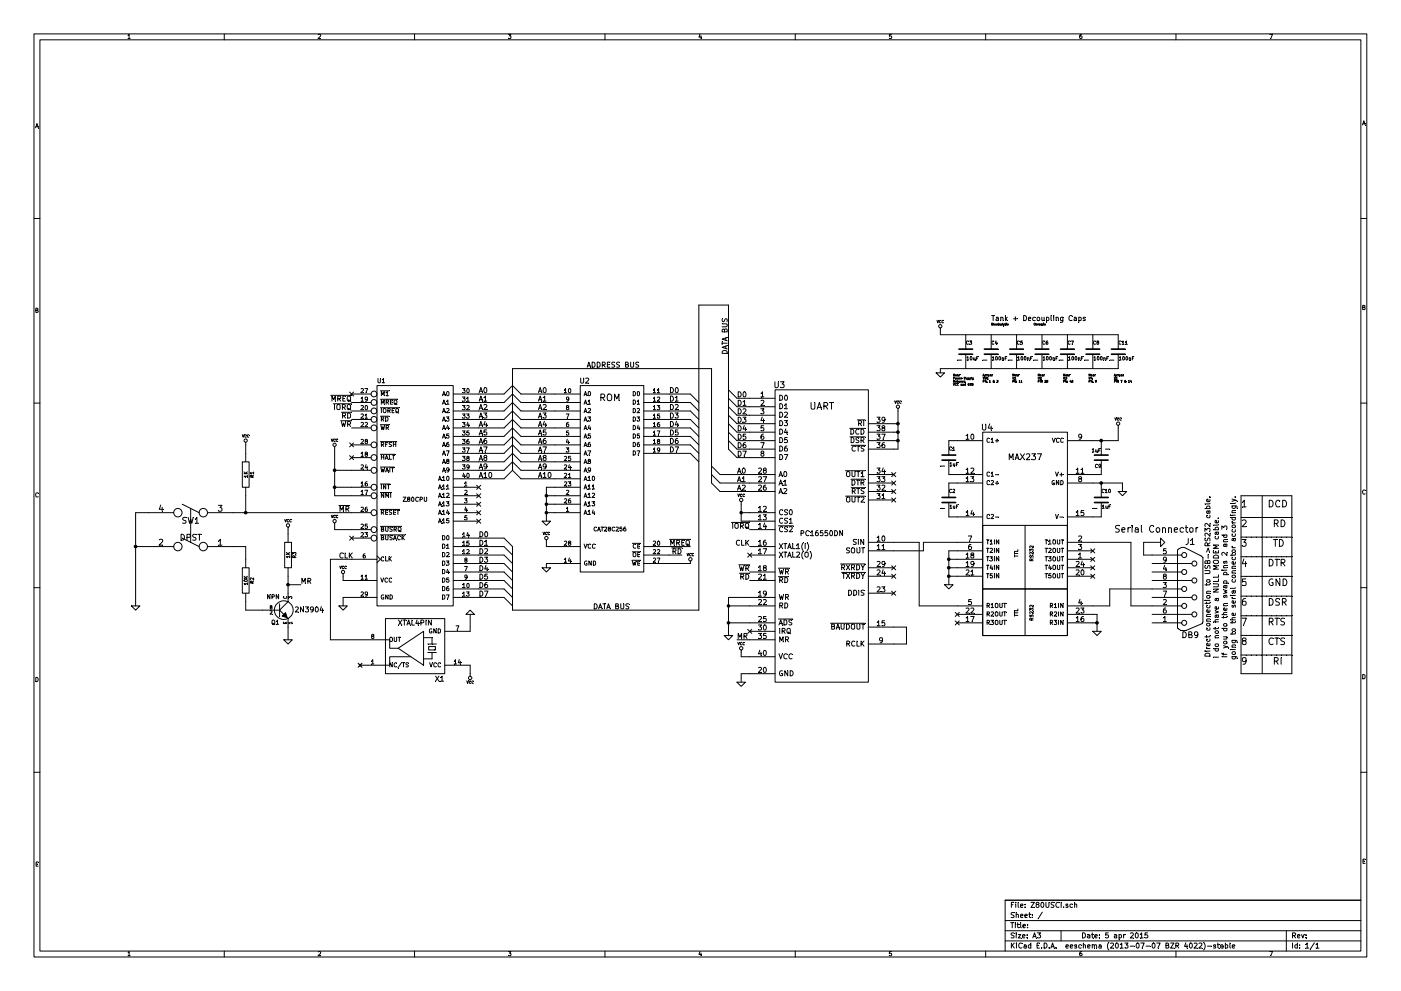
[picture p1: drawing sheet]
EESchema Schematic File Version 2
LIBS:power
LIBS:device
LIBS:transistors
LIBS:conn
LIBS:linear
LIBS:regul
LIBS:74xx
LIBS:cmos4000
LIBS:adc-dac
LIBS:memory
LIBS:xilinx
LIBS:special
LIBS:microcontrollers
LIBS:dsp
LIBS:microchip
LIBS:analog_switches
LIBS:motorola
LIBS:texas
LIBS:intel
LIBS:audio
LIBS:interface
LIBS:digital-audio
LIBS:philips
LIBS:display
LIBS:cypress
LIBS:siliconi
LIBS:opto
LIBS:atmel
LIBS:contrib
LIBS:valves
LIBS:MCPARTS
EELAYER 27 0
EELAYER END
$Descr A3 16535 11693
encoding utf-8
Sheet 1 1
Title ""
Date "5 apr 2015"
Rev ""
Comp ""
Comment1 ""
Comment2 ""
Comment3 ""
Comment4 ""
$EndDescr
$Comp
L PC16550DN U3
U 1 1
P 9700 6300
F 0 "U3" H 9200 8050 70  0000 C CNN
F 1 "PC16550DN" H 9700 6300 59  0000 C CNN
F 2 "~" H 9900 6400 60  0000 C CNN
F 3 "~" H 9900 6400 60  0000 C CNN
F 4 "UART" H 9700 7800 79  0000 C CNN "Part Description"
	1    9700 6300
	1    0    0    -1  
$EndComp
$Comp
L R R1
U 1 1
P 2900 5600
F 0 "R1" V 2980 5600 40  0000 C CNN
F 1 "1K" V 2907 5601 40  0000 C CNN
F 2 "~" V 2830 5600 30  0000 C CNN
F 3 "~" H 2900 5600 30  0000 C CNN
	1    2900 5600
	1    0    0    -1  
$EndComp
$Comp
L DPST SW1
U 1 1
P 2250 6250
F 0 "SW1" H 2250 6350 70  0000 C CNN
F 1 "DPST" H 2250 6150 70  0000 C CNN
F 2 "~" H 2250 6250 60  0000 C CNN
F 3 "~" H 2250 6250 60  0000 C CNN
	1    2250 6250
	-1   0    0    -1  
$EndComp
$Comp
L VCC #PWR2
U 1 1
P 2900 5250
F 0 "#PWR2" H 2900 5350 30  0001 C CNN
F 1 "VCC" H 2900 5350 30  0000 C CNN
F 2 "" H 2900 5250 60  0000 C CNN
F 3 "" H 2900 5250 60  0000 C CNN
	1    2900 5250
	1    0    0    -1  
$EndComp
$Comp
L GND #PWR1
U 1 1
P 1600 7150
F 0 "#PWR1" H 1600 7150 30  0001 C CNN
F 1 "GND" H 1600 7080 30  0001 C CNN
F 2 "" H 1600 7150 60  0000 C CNN
F 3 "" H 1600 7150 60  0000 C CNN
	1    1600 7150
	1    0    0    -1  
$EndComp
$Comp
L GND #PWR8
U 1 1
P 4050 7150
F 0 "#PWR8" H 4050 7150 30  0001 C CNN
F 1 "GND" H 4050 7080 30  0001 C CNN
F 2 "" H 4050 7150 60  0000 C CNN
F 3 "" H 4050 7150 60  0000 C CNN
	1    4050 7150
	1    0    0    -1  
$EndComp
Entry Wire Line
	6050 4550 6150 4650
Entry Wire Line
	5950 4650 6050 4550
Entry Wire Line
	6050 4650 6150 4750
Entry Wire Line
	6050 4750 6150 4850
Entry Wire Line
	6050 4850 6150 4950
Entry Wire Line
	6050 4950 6150 5050
Entry Wire Line
	6050 5050 6150 5150
Entry Wire Line
	6050 5150 6150 5250
Entry Wire Line
	6050 5250 6150 5350
Entry Wire Line
	6050 5350 6150 5450
Entry Wire Line
	6050 5450 6150 5550
Entry Wire Line
	5950 4750 6050 4650
Entry Wire Line
	5950 4850 6050 4750
Entry Wire Line
	5950 4950 6050 4850
Entry Wire Line
	5950 5050 6050 4950
Entry Wire Line
	5950 5150 6050 5050
Entry Wire Line
	5950 5250 6050 5150
Entry Wire Line
	5950 5350 6050 5250
Entry Wire Line
	5950 5450 6050 5350
Entry Wire Line
	5950 5550 6050 5450
Entry Wire Line
	5950 5650 6050 5550
Entry Wire Line
	6050 5550 6150 5650
Entry Wire Line
	8400 5700 8500 5800
Entry Wire Line
	8400 5600 8500 5700
Entry Wire Line
	8400 5500 8500 5600
Entry Wire Line
	5950 6350 6050 6450
Entry Wire Line
	5950 6450 6050 6550
Entry Wire Line
	5950 6550 6050 6650
Entry Wire Line
	5950 6650 6050 6750
Entry Wire Line
	5950 6750 6050 6850
Entry Wire Line
	5950 6850 6050 6950
Entry Wire Line
	5950 6950 6050 7050
Entry Wire Line
	5950 7050 6050 7150
Text Label 7000 7200 0    60   ~ 0
DATA BUS
Text Label 7550 4350 2    60   ~ 0
ADDRESS BUS
Entry Wire Line
	8150 4650 8250 4750
Entry Wire Line
	8150 4750 8250 4850
Entry Wire Line
	8150 4850 8250 4950
Entry Wire Line
	8150 4950 8250 5050
Entry Wire Line
	8150 5050 8250 5150
Entry Wire Line
	8150 5150 8250 5250
Entry Wire Line
	8150 5250 8250 5350
Entry Wire Line
	8150 5350 8250 5450
Entry Wire Line
	8600 4600 8700 4700
Entry Wire Line
	8600 4700 8700 4800
Entry Wire Line
	8600 4800 8700 4900
Entry Wire Line
	8600 4900 8700 5000
Entry Wire Line
	8600 5000 8700 5100
Entry Wire Line
	8600 5100 8700 5200
Entry Wire Line
	8600 5200 8700 5300
Entry Wire Line
	8600 5300 8700 5400
Text Label 8600 3750 3    60   ~ 0
DATA BUS
$Comp
L VCC #PWR7
U 1 1
P 4050 6800
F 0 "#PWR7" H 4050 6900 30  0001 C CNN
F 1 "VCC" H 4050 6900 30  0000 C CNN
F 2 "" H 4050 6800 60  0000 C CNN
F 3 "" H 4050 6800 60  0000 C CNN
	1    4050 6800
	1    0    0    -1  
$EndComp
Text Label 4000 6050 0    60   ~ 0
~MR
$Comp
L XTAL4PIN X1
U 1 1
P 4950 7650
F 0 "X1" H 4710 8010 60  0000 C CNN
F 1 "XTAL4PIN" H 5000 7350 60  0000 C CNN
F 2 "~" H 4950 7650 60  0000 C CNN
F 3 "~" H 4950 7650 60  0000 C CNN
	1    4950 7650
	-1   0    0    1   
$EndComp
$Comp
L VCC #PWR10
U 1 1
P 5550 7950
F 0 "#PWR10" H 5550 8050 30  0001 C CNN
F 1 "VCC" H 5550 8050 30  0000 C CNN
F 2 "" H 5550 7950 60  0000 C CNN
F 3 "" H 5550 7950 60  0000 C CNN
	1    5550 7950
	-1   0    0    1   
$EndComp
$Comp
L GND #PWR9
U 1 1
P 5550 7250
F 0 "#PWR9" H 5550 7250 30  0001 C CNN
F 1 "GND" H 5550 7180 30  0001 C CNN
F 2 "" H 5550 7250 60  0000 C CNN
F 3 "" H 5550 7250 60  0000 C CNN
	1    5550 7250
	-1   0    0    1   
$EndComp
NoConn ~ 4250 7850
Text Label 3550 6900 0    60   ~ 0
MR
Text Label 8700 4700 0    60   ~ 0
D0
Text Label 8700 4800 0    60   ~ 0
D1
Text Label 8700 4900 0    60   ~ 0
D2
Text Label 8700 5000 0    60   ~ 0
D3
Text Label 8700 5100 0    60   ~ 0
D4
Text Label 8700 5200 0    60   ~ 0
D5
Text Label 8700 5300 0    60   ~ 0
D6
Text Label 8700 5400 0    60   ~ 0
D7
Text Label 7900 4650 0    60   ~ 0
D0
Text Label 7900 4750 0    60   ~ 0
D1
Text Label 7900 4850 0    60   ~ 0
D2
Text Label 7900 4950 0    60   ~ 0
D3
Text Label 7900 5050 0    60   ~ 0
D4
Text Label 7900 5150 0    60   ~ 0
D5
Text Label 7900 5250 0    60   ~ 0
D6
Text Label 7900 5350 0    60   ~ 0
D7
Text Label 6350 4650 0    60   ~ 0
A0
Text Label 6350 4750 0    60   ~ 0
A1
Text Label 6350 4850 0    60   ~ 0
A2
Text Label 6350 4950 0    60   ~ 0
A3
Text Label 6350 5050 0    60   ~ 0
A4
Text Label 6350 5150 0    60   ~ 0
A5
Text Label 6350 5250 0    60   ~ 0
A6
Text Label 6350 5350 0    60   ~ 0
A7
Text Label 6350 5450 0    60   ~ 0
A8
Text Label 6350 5550 0    60   ~ 0
A9
Text Label 5650 6350 0    60   ~ 0
D0
Text Label 5650 6450 0    60   ~ 0
D1
Text Label 5650 6550 0    60   ~ 0
D2
Text Label 5650 6650 0    60   ~ 0
D3
Text Label 5650 6750 0    60   ~ 0
D4
Text Label 5650 6850 0    60   ~ 0
D5
Text Label 5650 6950 0    60   ~ 0
D6
Text Label 5650 7050 0    60   ~ 0
D7
Text Label 8700 5600 0    60   ~ 0
A0
Text Label 8700 5700 0    60   ~ 0
A1
Text Label 8700 5800 0    60   ~ 0
A2
Text Label 5650 4650 0    60   ~ 0
A0
Text Label 5650 4750 0    60   ~ 0
A1
Text Label 5650 4850 0    60   ~ 0
A2
Text Label 5650 4950 0    60   ~ 0
A3
Text Label 5650 5050 0    60   ~ 0
A4
Text Label 5650 5150 0    60   ~ 0
A5
Text Label 5650 5250 0    60   ~ 0
A6
Text Label 5650 5350 0    60   ~ 0
A7
Text Label 5650 5450 0    60   ~ 0
A8
Text Label 5650 5550 0    60   ~ 0
A9
Text Label 5650 5650 0    60   ~ 0
A10
Text Label 4000 6600 0    60   ~ 0
CLK
$Comp
L VCC #PWR12
U 1 1
P 6450 6400
F 0 "#PWR12" H 6450 6500 30  0001 C CNN
F 1 "VCC" H 6450 6500 30  0000 C CNN
F 2 "" H 6450 6400 60  0000 C CNN
F 3 "" H 6450 6400 60  0000 C CNN
	1    6450 6400
	1    0    0    -1  
$EndComp
$Comp
L GND #PWR13
U 1 1
P 6450 6700
F 0 "#PWR13" H 6450 6700 30  0001 C CNN
F 1 "GND" H 6450 6630 30  0001 C CNN
F 2 "" H 6450 6700 60  0000 C CNN
F 3 "" H 6450 6700 60  0000 C CNN
	1    6450 6700
	1    0    0    -1  
$EndComp
$Comp
L VCC #PWR17
U 1 1
P 8750 7700
F 0 "#PWR17" H 8750 7800 30  0001 C CNN
F 1 "VCC" H 8750 7800 30  0000 C CNN
F 2 "" H 8750 7700 60  0000 C CNN
F 3 "" H 8750 7700 60  0000 C CNN
	1    8750 7700
	1    0    0    -1  
$EndComp
$Comp
L GND #PWR18
U 1 1
P 8750 8050
F 0 "#PWR18" H 8750 8050 30  0001 C CNN
F 1 "GND" H 8750 7980 30  0001 C CNN
F 2 "" H 8750 8050 60  0000 C CNN
F 3 "" H 8750 8050 60  0000 C CNN
	1    8750 8050
	1    0    0    -1  
$EndComp
Text Label 8700 7550 0    60   ~ 0
MR
Text Label 8150 6450 2    60   ~ 0
~MREQ
Text Label 8050 6550 2    60   ~ 0
~RD
$Comp
L Z80CPU U1
U 1 1
P 4900 5950
F 0 "U1" H 4500 7400 50  0000 C CNN
F 1 "Z80CPU" H 4900 6000 50  0000 C CNN
F 2 "~" H 4900 5950 50  0001 C CNN
F 3 "~" H 4900 5950 50  0001 C CNN
	1    4900 5950
	1    0    0    -1  
$EndComp
$Comp
L CAT28C256 U2
U 1 1
P 7200 5650
F 0 "U2" H 6900 6800 60  0000 C CNN
F 1 "CAT28C256" H 7200 5050 47  0000 C CNN
F 2 "" H 7350 5850 60  0000 C CNN
F 3 "" H 7350 5850 60  0000 C CNN
F 4 "ROM" H 7200 6600 79  0000 C CNN "Part Description"
	1    7200 5650
	1    0    0    -1  
$EndComp
Text Label 4150 4750 2    60   ~ 0
~MREQ
Text Label 4150 4950 2    60   ~ 0
~RD
Text Label 4150 5050 2    60   ~ 0
~WR
$Comp
L VCC #PWR14
U 1 1
P 8150 6650
F 0 "#PWR14" H 8150 6750 30  0001 C CNN
F 1 "VCC" H 8150 6750 30  0000 C CNN
F 2 "" H 8150 6650 60  0000 C CNN
F 3 "" H 8150 6650 60  0000 C CNN
	1    8150 6650
	1    0    0    -1  
$EndComp
Text Label 8850 6850 2    60   ~ 0
~RD
Text Label 8850 6750 2    60   ~ 0
~WR
$Comp
L VCC #PWR16
U 1 1
P 8750 5950
F 0 "#PWR16" H 8750 6050 30  0001 C CNN
F 1 "VCC" H 8750 6050 30  0000 C CNN
F 2 "" H 8750 5950 60  0000 C CNN
F 3 "" H 8750 5950 60  0000 C CNN
	1    8750 5950
	1    0    0    -1  
$EndComp
Text Label 8850 6450 2    60   ~ 0
CLK
NoConn ~ 8850 6550
$Comp
L GND #PWR15
U 1 1
P 8600 7500
F 0 "#PWR15" H 8600 7500 30  0001 C CNN
F 1 "GND" H 8600 7430 30  0001 C CNN
F 2 "" H 8600 7500 60  0000 C CNN
F 3 "" H 8600 7500 60  0000 C CNN
	1    8600 7500
	1    0    0    -1  
$EndComp
NoConn ~ 10550 5600
NoConn ~ 10550 5700
NoConn ~ 10550 5900
NoConn ~ 10550 6700
NoConn ~ 10550 6800
NoConn ~ 10550 7000
Text Label 4150 4850 2    60   ~ 0
~IORQ
NoConn ~ 4150 5250
NoConn ~ 4150 4650
NoConn ~ 4150 6350
$Comp
L VCC #PWR5
U 1 1
P 3950 5300
F 0 "#PWR5" H 3950 5400 30  0001 C CNN
F 1 "VCC" H 3950 5400 30  0000 C CNN
F 2 "" H 3950 5300 60  0000 C CNN
F 3 "" H 3950 5300 60  0000 C CNN
	1    3950 5300
	1    0    0    -1  
$EndComp
$Comp
L MAX237 U4
U 1 1
P 12100 6200
F 0 "U4" H 11650 7350 70  0000 C CNN
F 1 "MAX237" H 12100 7000 70  0000 C CNN
F 2 "" H 12100 6200 60  0000 C CNN
F 3 "" H 12100 6200 60  0000 C CNN
	1    12100 6200
	1    0    0    -1  
$EndComp
$Comp
L VCC #PWR24
U 1 1
P 13200 5050
F 0 "#PWR24" H 13200 5150 30  0001 C CNN
F 1 "VCC" H 13200 5150 30  0000 C CNN
F 2 "" H 13200 5050 60  0000 C CNN
F 3 "" H 13200 5050 60  0000 C CNN
	1    13200 5050
	1    0    0    -1  
$EndComp
$Comp
L GND #PWR25
U 1 1
P 13250 5800
F 0 "#PWR25" H 13250 5800 30  0001 C CNN
F 1 "GND" H 13250 5730 30  0001 C CNN
F 2 "" H 13250 5800 60  0000 C CNN
F 3 "" H 13250 5800 60  0000 C CNN
	1    13250 5800
	1    0    0    -1  
$EndComp
$Comp
L DB9 J1
U 1 1
P 14050 6950
F 0 "J1" H 14050 7500 70  0000 C CNN
F 1 "DB9" H 14050 6400 70  0000 C CNN
F 2 "" H 14050 6950 60  0000 C CNN
F 3 "" H 14050 6950 60  0000 C CNN
F 4 "Serial Connector" H 13650 7650 79  0000 C CNN "Part Description"
	1    14050 6950
	1    0    0    -1  
$EndComp
$Comp
L GND #PWR26
U 1 1
P 13700 6400
F 0 "#PWR26" H 13700 6400 30  0001 C CNN
F 1 "GND" H 13700 6330 30  0001 C CNN
F 2 "" H 13700 6400 60  0000 C CNN
F 3 "" H 13700 6400 60  0000 C CNN
	1    13700 6400
	0    -1   -1   0   
$EndComp
$Comp
L GND #PWR23
U 1 1
P 12950 7450
F 0 "#PWR23" H 12950 7450 30  0001 C CNN
F 1 "GND" H 12950 7380 30  0001 C CNN
F 2 "" H 12950 7450 60  0000 C CNN
F 3 "" H 12950 7450 60  0000 C CNN
	1    12950 7450
	1    0    0    -1  
$EndComp
$Comp
L GND #PWR22
U 1 1
P 11200 6900
F 0 "#PWR22" H 11200 6900 30  0001 C CNN
F 1 "GND" H 11200 6830 30  0001 C CNN
F 2 "" H 11200 6900 60  0000 C CNN
F 3 "" H 11200 6900 60  0000 C CNN
	1    11200 6900
	1    0    0    -1  
$EndComp
NoConn ~ 12900 6600
NoConn ~ 12900 6700
NoConn ~ 12900 6800
NoConn ~ 11300 7350
Text Label 8850 6250 2    60   ~ 0
~IORQ
$Comp
L VCC #PWR6
U 1 1
P 3950 6200
F 0 "#PWR6" H 3950 6300 30  0001 C CNN
F 1 "VCC" H 3950 6300 30  0000 C CNN
F 2 "" H 3950 6200 60  0000 C CNN
F 3 "" H 3950 6200 60  0000 C CNN
	1    3950 6200
	1    0    0    -1  
$EndComp
$Comp
L NPN Q1
U 1 1
P 3300 7200
F 0 "Q1" H 3300 7050 50  0000 R CNN
F 1 "NPN" H 3300 7350 50  0000 R CNN
F 2 "~" H 3300 7200 60  0000 C CNN
F 3 "~" H 3300 7200 60  0000 C CNN
F 4 "2N3904" H 3650 7200 60  0000 C CNN "Part"
	1    3300 7200
	1    0    0    -1  
$EndComp
$Comp
L GND #PWR4
U 1 1
P 3400 7550
F 0 "#PWR4" H 3400 7550 30  0001 C CNN
F 1 "GND" H 3400 7480 30  0001 C CNN
F 2 "" H 3400 7550 60  0000 C CNN
F 3 "" H 3400 7550 60  0000 C CNN
	1    3400 7550
	1    0    0    -1  
$EndComp
$Comp
L R R2
U 1 1
P 2900 6850
F 0 "R2" V 2980 6850 40  0000 C CNN
F 1 "10K" V 2907 6851 40  0000 C CNN
F 2 "~" V 2830 6850 30  0000 C CNN
F 3 "~" H 2900 6850 30  0000 C CNN
	1    2900 6850
	1    0    0    -1  
$EndComp
$Comp
L R R3
U 1 1
P 3400 6550
F 0 "R3" V 3480 6550 40  0000 C CNN
F 1 "1K" V 3407 6551 40  0000 C CNN
F 2 "~" V 3330 6550 30  0000 C CNN
F 3 "~" H 3400 6550 30  0000 C CNN
	1    3400 6550
	1    0    0    -1  
$EndComp
$Comp
L VCC #PWR3
U 1 1
P 3400 6250
F 0 "#PWR3" H 3400 6350 30  0001 C CNN
F 1 "VCC" H 3400 6350 30  0000 C CNN
F 2 "" H 3400 6250 60  0000 C CNN
F 3 "" H 3400 6250 60  0000 C CNN
	1    3400 6250
	1    0    0    -1  
$EndComp
NoConn ~ 5650 6150
$Comp
L CAP C1
U 1 1
P 11200 5400
F 0 "C1" H 11200 5500 40  0000 L CNN
F 1 "1uF" H 11206 5315 40  0000 L CNN
F 2 "~" H 11238 5250 30  0000 C CNN
F 3 "~" H 11200 5400 60  0000 C CNN
	1    11200 5400
	1    0    0    -1  
$EndComp
$Comp
L CAP C2
U 1 1
P 11200 5900
F 0 "C2" H 11200 6000 40  0000 L CNN
F 1 "1uF" H 11206 5815 40  0000 L CNN
F 2 "~" H 11238 5750 30  0000 C CNN
F 3 "~" H 11200 5900 60  0000 C CNN
	1    11200 5900
	1    0    0    -1  
$EndComp
$Comp
L CAP C10
U 1 1
P 13000 5900
F 0 "C10" H 13000 6000 40  0000 L CNN
F 1 "1uF" H 13006 5815 40  0000 L CNN
F 2 "~" H 13038 5750 30  0000 C CNN
F 3 "~" H 13000 5900 60  0000 C CNN
	1    13000 5900
	1    0    0    -1  
$EndComp
$Comp
L CAP C9
U 1 1
P 13000 5400
F 0 "C9" H 13000 5500 40  0000 L CNN
F 1 "1uF" H 13006 5315 40  0000 L CNN
F 2 "~" H 13038 5250 30  0000 C CNN
F 3 "~" H 13000 5400 60  0000 C CNN
	1    13000 5400
	-1   0    0    1   
$EndComp
Text Label 6350 5650 0    60   ~ 0
A10
$Comp
L GND #PWR11
U 1 1
P 6450 6150
F 0 "#PWR11" H 6450 6150 30  0001 C CNN
F 1 "GND" H 6450 6080 30  0001 C CNN
F 2 "" H 6450 6150 60  0000 C CNN
F 3 "" H 6450 6150 60  0000 C CNN
	1    6450 6150
	1    0    0    -1  
$EndComp
NoConn ~ 5650 5750
NoConn ~ 5650 5850
NoConn ~ 5650 5950
NoConn ~ 5650 6050
NoConn ~ 4150 5400
NoConn ~ 8850 7450
$Comp
L VCC #PWR19
U 1 1
P 10600 4850
F 0 "#PWR19" H 10600 4950 30  0001 C CNN
F 1 "VCC" H 10600 4950 30  0000 C CNN
F 2 "" H 10600 4850 60  0000 C CNN
F 3 "" H 10600 4850 60  0000 C CNN
	1    10600 4850
	1    0    0    -1  
$EndComp
Text Notes 14300 5850 3    60   ~ 0
Direct connection to USB->RS232 cable.\n
Text Notes 14650 6000 0    79   ~ 0
1    DCD\n__________\n2     RD\n__________\n3     TD\n__________\n4    DTR\n__________\n5    GND\n__________\n6    DSR\n__________\n7    RTS\n__________\n8    CTS\n__________\n9     RI\n
NoConn ~ 11300 7250
NoConn ~ 10550 5800
NoConn ~ 12900 6500
$Comp
L CAP C4
U 1 1
P 11700 4150
F 0 "C4" H 11700 4250 40  0000 L CNN
F 1 "100nF" H 11706 4065 40  0000 L CNN
F 2 "~" H 11738 4000 30  0000 C CNN
F 3 "~" H 11700 4150 60  0000 C CNN
	1    11700 4150
	1    0    0    -1  
$EndComp
$Comp
L CAP C3
U 1 1
P 11400 4150
F 0 "C3" H 11400 4250 40  0000 L CNN
F 1 "10uF" H 11406 4065 40  0000 L CNN
F 2 "~" H 11438 4000 30  0000 C CNN
F 3 "~" H 11400 4150 60  0000 C CNN
	1    11400 4150
	1    0    0    -1  
$EndComp
$Comp
L VCC #PWR20
U 1 1
P 11100 3900
F 0 "#PWR20" H 11100 4000 30  0001 C CNN
F 1 "VCC" H 11100 4000 30  0000 C CNN
F 2 "" H 11100 3900 60  0000 C CNN
F 3 "" H 11100 3900 60  0000 C CNN
	1    11100 3900
	1    0    0    -1  
$EndComp
$Comp
L GND #PWR21
U 1 1
P 11100 4400
F 0 "#PWR21" H 11100 4400 30  0001 C CNN
F 1 "GND" H 11100 4330 30  0001 C CNN
F 2 "" H 11100 4400 60  0000 C CNN
F 3 "" H 11100 4400 60  0000 C CNN
	1    11100 4400
	1    0    0    -1  
$EndComp
$Comp
L CAP C5
U 1 1
P 12000 4150
F 0 "C5" H 12000 4250 40  0000 L CNN
F 1 "100nF" H 12006 4065 40  0000 L CNN
F 2 "~" H 12038 4000 30  0000 C CNN
F 3 "~" H 12000 4150 60  0000 C CNN
	1    12000 4150
	1    0    0    -1  
$EndComp
$Comp
L CAP C6
U 1 1
P 12300 4150
F 0 "C6" H 12300 4250 40  0000 L CNN
F 1 "100nF" H 12306 4065 40  0000 L CNN
F 2 "~" H 12338 4000 30  0000 C CNN
F 3 "~" H 12300 4150 60  0000 C CNN
	1    12300 4150
	1    0    0    -1  
$EndComp
$Comp
L CAP C7
U 1 1
P 12600 4150
F 0 "C7" H 12600 4250 40  0000 L CNN
F 1 "100nF" H 12606 4065 40  0000 L CNN
F 2 "~" H 12638 4000 30  0000 C CNN
F 3 "~" H 12600 4150 60  0000 C CNN
	1    12600 4150
	1    0    0    -1  
$EndComp
$Comp
L CAP C8
U 1 1
P 12900 4150
F 0 "C8" H 12900 4250 40  0000 L CNN
F 1 "100nF" H 12906 4065 40  0000 L CNN
F 2 "~" H 12938 4000 30  0000 C CNN
F 3 "~" H 12900 4150 60  0000 C CNN
	1    12900 4150
	1    0    0    -1  
$EndComp
$Comp
L CAP C11
U 1 1
P 13200 4150
F 0 "C11" H 13200 4250 40  0000 L CNN
F 1 "100nF" H 13206 4065 40  0000 L CNN
F 2 "~" H 13238 4000 30  0000 C CNN
F 3 "~" H 13200 4150 60  0000 C CNN
	1    13200 4150
	1    0    0    -1  
$EndComp
Text Notes 11700 3800 0    60   ~ 0
Tank + Decoupling Caps
Wire Wire Line
	2900 5350 2900 5250
Wire Wire Line
	4150 6050 2750 6050
Wire Wire Line
	1750 6050 1600 6050
Wire Wire Line
	1600 6050 1600 7150
Wire Wire Line
	1600 6450 1750 6450
Connection ~ 1600 6450
Wire Wire Line
	4150 7050 4050 7050
Wire Wire Line
	4050 7050 4050 7150
Wire Wire Line
	5650 4650 5950 4650
Wire Wire Line
	5650 4750 5950 4750
Wire Wire Line
	5650 4850 5950 4850
Wire Wire Line
	5650 4950 5950 4950
Wire Wire Line
	5650 5050 5950 5050
Wire Wire Line
	5650 5150 5950 5150
Wire Wire Line
	5650 5250 5950 5250
Wire Wire Line
	5650 5350 5950 5350
Wire Wire Line
	5650 5450 5950 5450
Wire Wire Line
	5950 5550 5650 5550
Wire Wire Line
	5650 5650 5950 5650
Wire Wire Line
	6150 4650 6550 4650
Wire Wire Line
	6550 4750 6150 4750
Wire Wire Line
	6150 4850 6550 4850
Wire Wire Line
	6550 4950 6150 4950
Wire Wire Line
	6150 5050 6550 5050
Wire Wire Line
	6550 5150 6150 5150
Wire Wire Line
	6150 5250 6550 5250
Wire Wire Line
	6550 5350 6150 5350
Wire Wire Line
	6150 5450 6550 5450
Wire Wire Line
	6150 5550 6550 5550
Wire Bus Line
	6050 6450 6050 7200
Wire Bus Line
	6050 7200 8250 7200
Wire Wire Line
	8500 5600 8850 5600
Wire Wire Line
	8850 5700 8500 5700
Wire Wire Line
	8500 5800 8850 5800
Wire Bus Line
	8400 4350 8400 5700
Wire Wire Line
	5650 7050 5950 7050
Wire Wire Line
	5950 6950 5650 6950
Wire Wire Line
	5650 6850 5950 6850
Wire Wire Line
	5950 6750 5650 6750
Wire Wire Line
	5650 6650 5950 6650
Wire Wire Line
	5950 6550 5650 6550
Wire Wire Line
	5650 6450 5950 6450
Wire Wire Line
	5950 6350 5650 6350
Wire Wire Line
	7900 4650 8150 4650
Wire Wire Line
	8150 4750 7900 4750
Wire Wire Line
	7900 4850 8150 4850
Wire Wire Line
	8150 4950 7900 4950
Wire Wire Line
	7900 5050 8150 5050
Wire Wire Line
	8150 5150 7900 5150
Wire Wire Line
	7900 5250 8150 5250
Wire Wire Line
	7900 5350 8150 5350
Wire Bus Line
	8600 3600 8600 5300
Wire Wire Line
	8700 4700 8850 4700
Wire Wire Line
	8850 4800 8700 4800
Wire Wire Line
	8700 4900 8850 4900
Wire Wire Line
	8850 5000 8700 5000
Wire Wire Line
	8700 5100 8850 5100
Wire Wire Line
	8850 5200 8700 5200
Wire Wire Line
	8700 5300 8850 5300
Wire Wire Line
	8850 5400 8700 5400
Wire Bus Line
	6050 4350 8400 4350
Wire Wire Line
	10550 7400 10700 7400
Wire Wire Line
	10700 7400 10700 7600
Wire Wire Line
	10700 7600 10550 7600
Wire Wire Line
	4150 6850 4050 6850
Wire Wire Line
	4050 6850 4050 6800
Wire Wire Line
	5550 7450 5550 7250
Wire Wire Line
	5550 7950 5550 7850
Wire Wire Line
	4150 6600 3900 6600
Wire Wire Line
	6550 6450 6450 6450
Wire Wire Line
	6450 6450 6450 6400
Wire Wire Line
	6550 6650 6450 6650
Wire Wire Line
	6450 6650 6450 6700
Wire Wire Line
	8850 7750 8750 7750
Wire Wire Line
	8750 7750 8750 7700
Wire Wire Line
	8850 7950 8750 7950
Wire Wire Line
	8750 7950 8750 8050
Wire Wire Line
	8850 7550 8700 7550
Wire Wire Line
	7900 6450 8150 6450
Wire Wire Line
	7900 6550 8050 6550
Wire Wire Line
	7900 6650 8150 6650
Wire Wire Line
	8850 7050 8600 7050
Wire Wire Line
	8600 7050 8600 7500
Wire Wire Line
	8850 7150 8600 7150
Connection ~ 8600 7150
Wire Wire Line
	8850 6050 8750 6050
Wire Wire Line
	8750 5950 8750 6150
Wire Wire Line
	8750 6150 8850 6150
Connection ~ 8750 6050
Wire Wire Line
	8600 7350 8850 7350
Connection ~ 8600 7350
Wire Wire Line
	3950 5300 3950 5850
Wire Wire Line
	3950 5550 4150 5550
Connection ~ 3950 5550
Wire Wire Line
	3950 5850 4150 5850
Wire Wire Line
	11200 5200 11300 5200
Wire Wire Line
	11300 5600 11200 5600
Wire Wire Line
	11200 5700 11300 5700
Wire Wire Line
	11300 6100 11200 6100
Wire Wire Line
	12900 5700 13250 5700
Wire Wire Line
	13000 6100 12900 6100
Wire Wire Line
	12900 5600 13000 5600
Wire Wire Line
	12900 5200 13200 5200
Wire Wire Line
	13200 5200 13200 5050
Connection ~ 13000 5200
Wire Wire Line
	13250 5700 13250 5800
Connection ~ 13000 5700
Wire Wire Line
	13600 6550 13500 6550
Wire Wire Line
	13500 6550 13500 6400
Wire Wire Line
	13500 6400 13700 6400
Wire Wire Line
	10550 6500 10900 6500
Wire Wire Line
	10900 6500 10900 6400
Wire Wire Line
	10900 6400 11300 6400
Wire Wire Line
	11300 7150 10850 7150
Wire Wire Line
	10850 7150 10850 6400
Wire Wire Line
	10850 6400 10550 6400
Wire Wire Line
	11300 6600 11200 6600
Connection ~ 11200 6600
Wire Wire Line
	11300 6700 11200 6700
Connection ~ 11200 6700
Wire Wire Line
	11200 6800 11300 6800
Connection ~ 11200 6800
Wire Bus Line
	8600 3600 8250 3600
Wire Bus Line
	8250 3600 8250 7200
Wire Bus Line
	6050 4350 6050 5550
Wire Wire Line
	4150 6250 3950 6250
Wire Wire Line
	3950 6250 3950 6200
Wire Wire Line
	3400 7400 3400 7550
Wire Wire Line
	2900 7100 2900 7200
Wire Wire Line
	2900 7200 3100 7200
Wire Wire Line
	2750 6450 2900 6450
Wire Wire Line
	2900 6450 2900 6600
Wire Wire Line
	11200 6500 11200 6900
Wire Wire Line
	3400 6300 3400 6250
Wire Wire Line
	3400 6800 3400 7000
Wire Wire Line
	3550 6900 3400 6900
Connection ~ 3400 6900
Wire Wire Line
	6550 5650 6150 5650
Wire Wire Line
	6550 5750 6450 5750
Wire Wire Line
	6450 5750 6450 6150
Wire Wire Line
	6550 5850 6450 5850
Connection ~ 6450 5850
Wire Wire Line
	6550 5950 6450 5950
Connection ~ 6450 5950
Wire Wire Line
	6550 6050 6450 6050
Connection ~ 6450 6050
Wire Wire Line
	3900 6600 3900 7550
Wire Wire Line
	3900 7550 4250 7550
Wire Wire Line
	12900 7350 12950 7350
Wire Wire Line
	12950 7250 12950 7450
Wire Wire Line
	10550 5000 10600 5000
Wire Wire Line
	10600 4850 10600 5300
Wire Wire Line
	10600 5100 10550 5100
Connection ~ 10600 5000
Wire Wire Line
	10600 5200 10550 5200
Connection ~ 10600 5100
Wire Wire Line
	4150 5750 3950 5750
Connection ~ 3950 5750
Wire Wire Line
	13600 6950 13100 6950
Wire Wire Line
	13100 6950 13100 7150
Wire Wire Line
	13100 7150 12900 7150
Wire Wire Line
	13600 7150 13350 7150
Wire Wire Line
	13350 7150 13350 6400
Wire Wire Line
	13350 6400 12900 6400
Wire Notes Line
	14650 5850 14650 7950
Wire Notes Line
	15250 7950 15250 5850
Wire Notes Line
	15250 5850 14650 5850
Wire Notes Line
	14650 7950 15250 7950
Wire Notes Line
	14900 5850 14900 7950
Wire Wire Line
	11300 6500 11200 6500
Wire Wire Line
	10600 5300 10550 5300
Connection ~ 10600 5200
Wire Wire Line
	12900 7250 12950 7250
Connection ~ 12950 7350
Wire Wire Line
	11100 4400 11100 4350
Wire Wire Line
	11100 4350 13200 4350
Wire Wire Line
	11100 3900 11100 3950
Wire Wire Line
	11100 3950 13200 3950
Wire Wire Line
	2900 5850 2900 6050
Connection ~ 2900 6050
Text Notes 14400 6100 3    60   ~ 0
I do not have a NULL MODEM cable.\n
Text Notes 14500 6150 3    60   ~ 0
If you do then swap pins 2 and 3 \n
Text Notes 14600 5850 3    60   ~ 0
going to the serial connector accordingly.\n
Text Notes 11250 4450 0    24   ~ 0
Near \nPower Supply\nBetween\nVCC and GND
Text Notes 11600 4450 0    24   ~ 0
Across \nSW1\nPin 1 & 3
Text Notes 11950 4450 0    24   ~ 0
Near \nU1\nPin 11
Text Notes 12250 4450 0    24   ~ 0
Near \nU2 \nPIN 28
Text Notes 12550 4450 0    24   ~ 0
Near \nU3\nPin 40
Text Notes 12850 4450 0    24   ~ 0
Near \nU4\nPin 9
Text Notes 13150 4450 0    24   ~ 0
Across\nX1\nPIN 7 & 14\n
Text Notes 11700 3850 0    24   ~ 0
Electrolytic
Text Notes 12200 3850 0    24   ~ 0
Ceramic
$EndSCHEMATC
